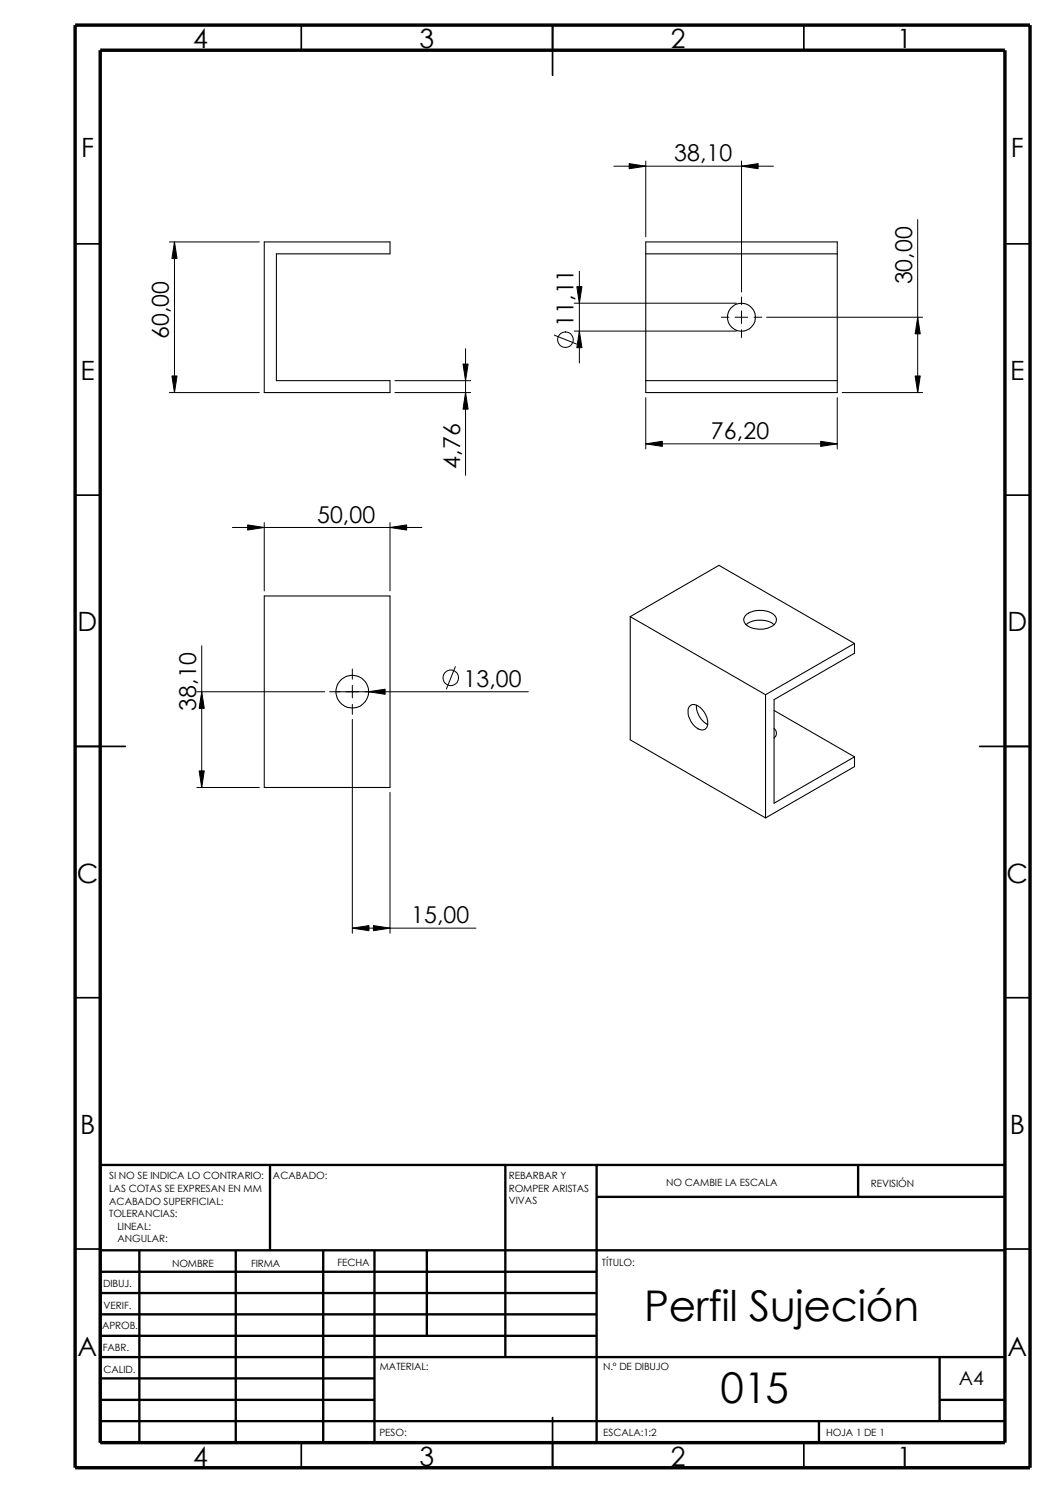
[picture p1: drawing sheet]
<svg xmlns="http://www.w3.org/2000/svg" width="210mm" height="297mm" viewBox="0 0 210 297" stroke-linecap="round" stroke-linejoin="round" font-family="sans-serif">
<g fill="none" stroke="#000" stroke-width=".34">
<path d="M59.9 5v5M109.9 5v10M159.9 5v5M14.9 48.5h5M199.9 48.5h5M14.9 98.5h5M199.9 98.5h5M14.9 148.5h10M194.9 148.5h10M14.9 198.5h5M199.9 198.5h5M14.9 248.5h5"/>
<path d="M199.9 248.5h5M59.9 287v5M109.9 282v10M159.9 287v5"/>
</g>
<g fill="none" stroke="#000" stroke-width=".47">
<path d="M53.7 231.8v17M100.5 231.8v38.2M118.7 231.8v55.2M118.7 238.1h81.2M170.7 231.8v6.3M199.9 231.8h-180v55.2M19.9 248.8h180M19.9 257.3h98.8M19.9 253h98.8M27.7 248.8v38.2M46.9 248.8v38.2M64.3 248.8v38.2"/>
<path d="M74.5 248.8v38.2M84.9 248.8v17M19.9 265.8h98.8M19.9 261.5h98.8M19.9 278.5h54.6M19.9 274.2h54.6M19.9 270h180M186.9 278.5h13M186.9 270v12.7M19.9 282.7h180M162.9 282.7v4.3"/>
</g>
<path d="M14.9 5h190v287h-190zM19.9 10h180v277h-180z" fill="none" stroke="#000" stroke-width=".68" stroke-linecap="butt"/>
<g fill="none" stroke="#000" stroke-width=".21">
<path d="M52.6 48.1h25v2.4h-22.6v25.2h22.6v2.4h-25zM128.5 50.5h38.1M128.5 48.1h38.1v30h-38.1zM128.5 75.7h38.1M52.6 118.6h25v38.1h-25zM125.4 122.7l17.6-10.2 27 15.5M125.4 122.7l26.9 15.5M125.4 122.7v24.5l26.9 15.5M148.3 122.5a3.6 3.6 0 0 1 2.5-1h1a2.79 2.79 0 0 1 2.7 1.6 1.8 1.8 0 0 1-1.5 1.8 4.2 4.2 0 0 1-4.9-1l-.1-.6zM148.5 124.3a3.7 3.7 0 0 1 2.1-.9h1.1a3.5 3.5 0 0 1 2.3 .9M152.3 138.2v24.5M170 128l-17.7 10.2"/>
<path d="M170 128v2l-16 9.2v20.6l16-9.2M137.3 140.4a1.88 1.88 0 0 1 2.4 .8 3.4 3.4 0 0 1 .8 3.6 1.57 1.57 0 0 1-2.3-.4 3.9 3.9 0 0 1-1.2-3.6zM138.6 140.3a4.2 4.2 0 0 0 2.2 3.8M154 144.9a1.25 1.25 0 0 1 0 2M154 141.4l16 9.2M170 150.6v1.9l-17.7 10.2"/>
<circle cx="147.5" cy="63.1" r="2.78"/>
<circle cx="70.1" cy="137.6" r="3.2"/>
</g>
<g fill="none" stroke="#000" stroke-width=".2">
<path d="M122.1 33.1h31.8M125.2 32.6l3.3 .5-3.3 .5zM128.5 32v15.1M147.5 33.1l3.3-.5v1zM147.5 32v26.1M33.7 48.1h17.9M34.7 48.1l.5 3.3h-1zM34.7 48.1v30M114.8 57h1l-.5 3.3zM115.3 54v18.2M147.5 59.1v1.5M182.6 43.7v34.4"/>
<path d="M33.7 78.1h17.9M34.2 74.8h1l-.5 3.3zM78.6 78.1h15M78.6 75.7h15M92.1 72.4h1l-.5 3.3zM92.6 78.1l.5 3.3h-1zM92.6 69.4v25.2M110.3 66.7l4.4 1.8M114.3 60.3h32.2M114.3 65.9h32.2M115.3 65.9l.5 3.3h-1zM128.5 79.1v10.2"/>
<path d="M143.5 63.1h1.5M146.3 63.1h2.5M147.5 61.8v2.5M147.5 65.6v1.5M150 63.1h1.6M152.5 63.1h31.1M166.6 79.1v10.2M167.6 78.1h16M182.1 74.8h1l-.5 3.3zM182.6 63.1l.5 3.3h-1zM128.5 88.3l3.3-.5v1zM128.5 88.3h38.1"/>
<path d="M163.3 87.8l3.3 .5-3.3 .5zM46.2 104.9h37.7M49.3 104.4l3.3 .5-3.3 .6zM52.6 104v13.6M77.6 104.9l3.3-.5v1.1zM77.6 104v13.6M39.2 137.6h25.4M40.1 137.6l.5 3.3h-1zM40.1 128.5v28.2M65.6 137.6h39.5M70.1 133.1v2M70.1 136.4v2.5"/>
<path d="M73.3 137.6l3.3-.5v1zM90.6 132.6l-1.8 4.5M39.2 156.7h12.4M39.6 153.4h1l-.5 3.3zM70.1 140.1v2M70.1 143.1v42.6M77.6 157.6v28.1M70.1 184.7l3.3-.6v1.1zM70.1 184.7h24.6M74.3 184.1l3.3 .6-3.3 .5z"/>
<circle cx="112.5" cy="67.6" r="1.55"/>
<circle cx="89.7" cy="134.9" r="1.55"/>
</g>
<g fill="#000">
<path d="M125.2 32.6l3.3 .5-3.3 .5zM147.5 33.1l3.3-.5v1zM34.7 48.1l.5 3.3h-1zM34.2 74.8h1l-.5 3.3zM92.6 78.1l.5 3.3h-1zM92.1 72.4h1l-.5 3.3zM115.3 65.9l.5 3.3h-1zM114.8 57h1l-.5 3.3zM182.6 63.1l.5 3.3h-1zM182.1 74.8h1l-.5 3.3zM128.5 88.3l3.3-.5v1zM163.3 87.8l3.3 .5-3.3 .5z"/>
<path d="M49.3 104.4l3.3 .5-3.3 .6zM77.6 104.9l3.3-.5v1.1zM40.1 137.6l.5 3.3h-1zM73.3 137.6l3.3-.5v1zM39.6 153.4h1l-.5 3.3zM70.1 184.7l3.3-.6v1.1zM74.3 184.1l3.3 .6-3.3 .5z"/>
</g>
<g font-size="8.4">
<text x="128.2" y="262.7">Perfil Sujeción</text>
<text x="143.4" y="279.2">015</text>
</g>
<g font-size="5.3">
<text x="38.4" y="9.6">4</text>
<text x="83.4" y="9.6">3</text>
<text x="133.5" y="9.6">2</text>
<text x="178.5" y="9.6">1</text>
<text x="16.1" y="31.3">F</text>
<text x="201.1" y="31.3">F</text>
<text x="16" y="75.6">E</text>
<text x="201" y="75.6">E</text>
<text x="15.5" y="125.6">D</text>
<text x="200.4" y="125.6">D</text>
<text x="15.3" y="175.6">C</text>
<text x="200.3" y="175.6">C</text>
<text x="15.9" y="225.6">B</text>
<text x="200.9" y="225.6">B</text>
<text x="15.5" y="269.8">A</text>
<text x="200.4" y="269.8">A</text>
<text x="38.4" y="291.6">4</text>
<text x="83.4" y="291.6">3</text>
<text x="133.5" y="291.6">2</text>
<text x="178.5" y="291.6">1</text>
</g>
<g font-size="4.6">
<text x="134.1" y="32.1">38,10</text>
<text x="181.5" y="56.6" transform="rotate(-90 181.5 56.6)">30,00</text>
<text x="114.1" y="65.1" transform="rotate(-90 114.1 65.1)">11,11</text>
<text x="33.6" y="67.5" transform="rotate(-90 33.6 67.5)">60,00</text>
<text x="141.4" y="87.4">76,20</text>
<text x="91.5" y="93.3" transform="rotate(-90 91.5 93.3)">4,76</text>
<text x="63.1" y="104">50,00</text>
<text x="92.2" y="136.7">13,00</text>
<text x="39" y="141.4" transform="rotate(-90 39 141.4)">38,10</text>
<text x="81.8" y="183.7">15,00</text>
</g>
<text font-size="3.9" x="190.8" y="275.5">A4</text>
<g font-size="2">
<text x="21.7" y="234.7">SI NO SE INDICA LO CONTRARIO:</text>
<text x="21.7" y="237.2">LAS COTAS SE EXPRESAN EN MM</text>
<text x="21.7" y="239.6">ACABADO SUPERFICIAL:</text>
<text x="54.3" y="234.7">ACABADO:</text>
<text x="101.2" y="239.6">VIVAS</text>
<text x="101.2" y="234.6">REBARBAR Y</text>
<text x="101.2" y="237.1">ROMPER ARISTAS</text>
<text x="132.5" y="236">NO CAMBIE LA ESCALA</text>
<text x="173.3" y="236.2">REVISIÓN</text>
<text x="21.7" y="242.1">TOLERANCIAS:</text>
<text x="23.4" y="244.6">LINEAL:</text>
<text x="23.4" y="247.1">ANGULAR:</text>
<text x="67.1" y="252">FECHA</text>
<text x="119.8" y="252">TÍTULO:</text>
<text x="20.5" y="256.1">DIBUJ.</text>
<text x="34.2" y="252.1">NOMBRE</text>
<text x="50" y="252">FIRMA</text>
<text x="20.6" y="260.4">VERIF.</text>
<text x="20.3" y="264.5">APROB.</text>
<text x="20.4" y="268.8">FABR.</text>
<text x="20.6" y="273.2">CALID.</text>
<text x="75.6" y="272.6">MATERIAL:</text>
<text x="120" y="272.6">N.º DE DIBUJO</text>
<text x="75.5" y="285.6">PESO:</text>
<text x="120" y="285.7">ESCALA:1:2</text>
<text x="164.4" y="285.7">HOJA 1 DE 1</text>
</g>
</svg>
